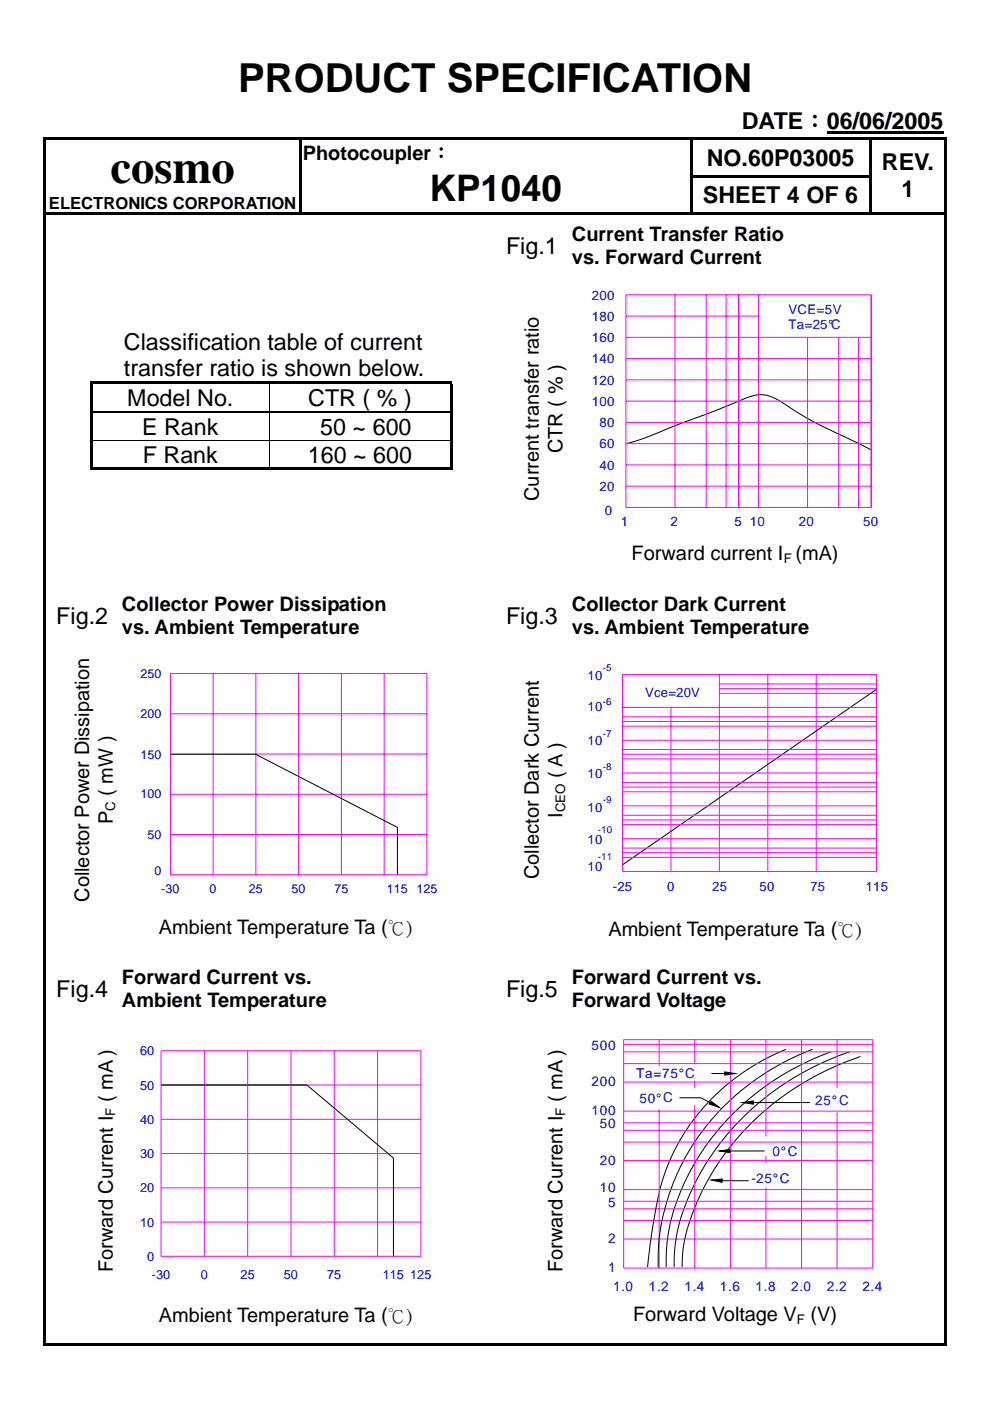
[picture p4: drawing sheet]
<svg xmlns="http://www.w3.org/2000/svg" width="210mm" height="297mm" viewBox="0 0 210 297" stroke-linecap="round" stroke-linejoin="round" font-family="sans-serif">
<g fill="#000">
<path d="M9.2 29.1h.6v.6h-.6zM9.2 29.1h191.6v.6h-191.6zM9.2 29.7h.6v7.4h-.6zM9.2 37.1h.6v.5h-.6zM63.4 29.7h.5v7.4h-.5zM63.4 37.1h.5v.5h-.5zM146.3 29.7h.5v7.4h-.5zM146.3 37.1h38.5v.5h-38.5zM175.3 27.9h24.7v.5h-24.7zM184.3 29.7h.5v7.4h-.5zM200.2 29.1h.6v.6h-.6zM200.2 29.7h.6v7.4h-.6z"/>
<path d="M200.2 37.1h.6v.5h-.6zM9.2 37.6h.6v7.5h-.6zM9.2 45.1h191.6v.5h-191.6zM9.2 45.6h.6v13h-.6zM63.4 37.6h.5v7.5h-.5zM146.3 37.6h.5v7.5h-.5zM184.3 37.6h.5v7.5h-.5zM200.2 37.6h.6v7.5h-.6zM200.2 45.6h.6v13h-.6z"/>
</g>
<path d="M121.7 59.2h68.4v55h-68.4z" fill="#fff"/>
<path d="M19.2 93.4h76.7M19.7 87.2h37.3M19.7 87.5h37.3M57 81.4v5.7M57 87.6v5.7M57 93.5v5.6M57.5 87.2h37.9M57.5 87.5h37.9M132.7 94.1l5-1.6 20.9-8.3 1.5-.4 1.4-.1 1.4 .2 1.8 .7 8 4.9 12 5.9" fill="none" stroke="#000" stroke-width=".21"/>
<g fill="none" stroke="#f0f" stroke-width=".21">
<path d="M132.7 71.5h52M132.7 76h52M132.7 62.5h52v45.1h-52zM132.7 67h28.1M143.1 62.5v45.1M149.7 62.5v45.1M153.9 62.5v45.1M156.6 62.5v45.1M160.8 62.5v45.1M171.2 71.5v36.1M177.8 71.5v36.1M182 71.5v36.1"/>
<path d="M132.7 80.5h52M132.7 85h52M132.7 89.6h52M132.7 94.1h52M132.7 98.6h52M132.7 103.1h52"/>
</g>
<g fill="#000">
<path d="M9.2 58.6h.6v.1h-.6zM200.2 58.6h.6v.1h-.6zM19.2 80.9h.5v.5h-.5zM19.2 80.9h76.7v.5h-76.7zM19.2 81.4h.5v5.7h-.5zM19.2 87.1h.5v.5h-.5zM19.2 87.6h.5v5.7h-.5zM19.2 93.5h.5v6.2h-.5zM19.2 99.1h37.8v.6h-37.8zM57 87.6h.1zM57 87.1h.5v.1h-.5zM57 87.4h.5v.2h-.5z"/>
<path d="M57 99.1h38.4v.6h-38.4zM95.4 81.4h.5v5.7h-.5zM95.4 87.1h.5v.5h-.5zM95.4 87.6h.5v5.7h-.5zM95.4 93.5h.5v6.2h-.5zM95.4 99.1h.5v.6h-.5zM9.2 58.7h.6v56h-.6zM9.2 114.7h.6v.2h-.6zM200.2 58.7h.6v56h-.6zM200.2 114.7h.6v.2h-.6zM9.2 114.9h.6v9.2h-.6zM9.2 124.1h.6v12.7h-.6z"/>
<path d="M200.2 114.9h.6v9.2h-.6zM200.2 124.1h.6v12.7h-.6z"/>
</g>
<path d="M26.4 138.9h68.3v53h-68.3z" fill="#fff"/>
<path d="M36.1 142.8h54.4v42.7h-54.4zM36.1 151.3h54.4M36.1 159.9h54.4M45.2 142.8v42.7M54.3 142.8v42.7M63.3 142.8v42.7M72.4 142.8v42.7M81.4 142.8v42.7M36.1 168.4h54.4M36.1 176.9h54.4" fill="none" stroke="#f0f" stroke-width=".21"/>
<path d="M36.1 159.9h18.1l30.1 15.5v10.1" fill="none" stroke="#000" stroke-width=".21"/>
<path d="M121.8 138.6h68.2v53.6h-68.2z" fill="#fff"/>
<g fill="none" stroke="#f0f" stroke-width=".21">
<path d="M132 150h10.3v34.8M132 143h53.8v41.8h-53.8zM132 152h53.8M132 153h53.8M132 154h53.8M132 158.9h53.8M132 157h53.8M132 159.9h53.8M142.3 150h43.5M152.5 143v41.8M152.5 145h33.3M152.5 146h33.3"/>
<path d="M152.5 147h33.3M162.8 143v41.8M173.1 143v41.8M132 160.9h53.8M132 163.9h53.8M132 165.9h53.8M132 167.9h53.8M132 166.9h53.8M132 170.9h53.8M132 172.8h53.8M132 174.8h53.8M132 173.8h53.8"/>
<path d="M132 177.8h53.8M132 179.8h53.8M132 180.8h53.8M132 181.8h53.8"/>
</g>
<path d="M185.8 146.2l-53.8 37.1" fill="none" stroke="#000" stroke-width=".21"/>
<path d="M9.2 136.8h.6v57.2h-.6zM200.2 136.8h.6v57.2h-.6zM9.2 194h.6v9.3h-.6zM9.2 203.3h.6v12.7h-.6zM200.2 194h.6v9.3h-.6zM200.2 203.3h.6v12.7h-.6z" fill="#000"/>
<path d="M27 218.5h67.1v55.2h-67.1z" fill="#fff"/>
<path d="M34.1 222.8h55.1v43.6h-55.1zM34.1 230h55.1M34.1 237.3h55.1M43.3 222.8v43.6M52.5 222.8v43.6M61.7 222.8v43.6M70.9 222.8v43.6M80.1 222.8v43.6M34.1 244.6h55.1M34.1 251.8h55.1M34.1 259.1h55.1" fill="none" stroke="#f0f" stroke-width=".21"/>
<path d="M34.1 230h31l18.3 15.5v20.9" fill="none" stroke="#000" stroke-width=".21"/>
<path d="M121.7 216h68.4v60.2h-68.4z" fill="#fff"/>
<g fill="none" stroke="#000" stroke-width=".21">
<path d="M144.1 232.7h4.5l2 1.1M150.8 233.5l1.7 1.3-2.1-.7zM150.8 227.6h2.9M153.7 227.3l2.2 .3-2.2 .3zM157.5 233.8l2.2-.4v.7zM159.7 233.8h12M166.6 222.5l-3.3 1.5-2.8 1.5-3.1 2-3.5 2.6a43.4 43.4 0 0 0-9.1 10.6 42 42 0 0 0-4.2 9.1 112.5 112.5 0 0 0-3.3 18.9M172.3 222.5l-3.2 1.3-3.1 1.5a51.5 51.5 0 0 0-17.6 15.2l-1.4 2a46.4 46.4 0 0 0-5.9 13.2 37.7 37.7 0 0 0-1.5 10.9v2.1M176.2 223l-6.1 2.6-3.5 1.9-3.3 2.1a52.9 52.9 0 0 0-18.1 21l-.7 1.5a37.2 37.2 0 0 0-3.2 13.6l-.1 3M180.2 223l-3.8 1.4a58.2 58.2 0 0 0-22.1 16l-2.4 3.1-2.6 3.9a40.4 40.4 0 0 0-6.3 18.9l-.1 2.4M182.4 224l-2.5 .9a66.2 66.2 0 0 0-10.6 5.3l-.3 .2a57.8 57.8 0 0 0-10.7 8.7l-1.5 1.6a52.6 52.6 0 0 0-9 14.2l-1.1 2.7-1.3 4.4-.7 3.7-.1 3M150.8 250.2l2.3-.2v.7z"/>
<path d="M152.5 244l2.3-.3v.7zM153.1 250.3h5.6M154.8 244h7.3"/>
</g>
<g fill="none" stroke="#f0f" stroke-width=".21">
<path d="M132.2 220.4h52.8v48.5h-52.8zM132.2 239.6h52.8M132.2 238.1h52.8M132.2 235.6h52.8M132.2 229.4h52.8M132.2 225.5h52.8M132.2 223h52.8M132.2 221.4h52.8M139.8 220.4v5.7M139.8 235.3v33.6M147.3 220.4v5.2M147.3 229.2v1.5"/>
<path d="M147.3 234.3v34.6M154.9 220.4v48.5M162.4 220.4v20.6M169.9 220.4v48.5M177.5 220.4v10.3M177.5 235.8v33.1M132.2 258.8h52.8M132.2 256.3h52.8M132.2 254.7h52.8M132.2 252.2h52.8M132.2 246.1h52.8M132.2 242.1h52.8"/>
<path d="M162.4 245.1v1.5M162.4 251.7v17.2M132.2 262.7h52.8"/>
</g>
<path d="M150.8 233.5l1.7 1.3-2.1-.7zM153.7 227.3l2.2 .3-2.2 .3zM157.5 233.8l2.2-.4v.7zM150.8 250.2l2.3-.2v.7zM152.5 244l2.3-.3v.7z" fill="#000"/>
<path d="M9.2 216h.6v60.2h-.6zM200.2 216h.6v60.2h-.6zM9.2 276.2h.6v9h-.6zM9.2 284.7h16.2v.5h-16.2zM25.1 284.7h70.6v.5h-70.6zM95.5 284.7h9.3v.5h-9.3zM104.6 284.7h16.2v.5h-16.2zM120.5 284.7h70.5v.5h-70.5zM190.7 284.7h9.5v.5h-9.5zM200.2 276.2h.6v9h-.6zM200.2 284.7h.6v.5h-.6z" fill="#000"/>
<text font-size="9.9" x="23.4" y="38.9">cosmo</text>
<text font-size="8.5" x="50.5" y="19.4">PRODUCT SPECIFICATION</text>
<text font-size="7.8" x="91.1" y="42.6">KP1040</text>
<g font-size="4.9">
<text x="157.3" y="27.4">DATE：06/06/2005</text>
<text x="149.8" y="35.1">NO.60P03005</text>
<text x="187" y="36">REV.</text>
<text x="191.1" y="41.7">1</text>
<text x="149" y="43.1">SHEET 4 OF 6</text>
<text x="107.3" y="53.8">Fig.1</text>
<text x="26.3" y="74.1">Classification table of current</text>
<text x="26.3" y="79.8">transfer ratio is shown below.</text>
<text x="27" y="86">Model No.</text>
<text x="65.4" y="86">CTR ( % )</text>
<text x="30.1" y="92.2">E Rank</text>
<text x="67.9" y="92.2">50 ~ 600</text>
<text x="30.3" y="98.1">F Rank</text>
<text x="65.3" y="98.1">160 ~ 600</text>
<text x="11.9" y="132.2">Fig.2</text>
<text x="107.3" y="132.2">Fig.3</text>
<text x="11.9" y="211.4">Fig.4</text>
<text x="107.3" y="211.4">Fig.5</text>
</g>
<g font-size="4.2">
<text x="64.2" y="33.9">Photocoupler：</text>
<text x="121.3" y="51.1">Current Transfer Ratio</text>
<text x="121.3" y="56">vs. Forward Current</text>
<text x="119.3" y="96.1" transform="rotate(-90 119.3 96.1)">CTR ( % )</text>
<text x="114.3" y="106.2" transform="rotate(-90 114.3 106.2)">Current transfer ratio</text>
<text x="133.9" y="118.8">Forward current I (mA)</text>
<text x="25.9" y="129.5">Collector Power Dissipation</text>
<text x="121.3" y="129.5">Collector Dark Current</text>
<text x="25.9" y="134.4">vs. Ambient Temperature</text>
<text x="121.3" y="134.4">vs. Ambient Temperature</text>
<text x="119.3" y="164.9" transform="rotate(-90 119.3 164.9)">( A )</text>
<text x="23.9" y="168.7" transform="rotate(-90 23.9 168.7)">( mW )</text>
<text x="119.3" y="173.4" transform="rotate(-90 119.3 173.4)">I</text>
<text x="23.9" y="174.8" transform="rotate(-90 23.9 174.8)">P</text>
<text x="18.9" y="191.2" transform="rotate(-90 18.9 191.2)">Collector Power Dissipation</text>
<text x="114.3" y="186.4" transform="rotate(-90 114.3 186.4)">Collector Dark Current</text>
<text x="33.7" y="198">Ambient Temperature Ta (℃)</text>
<text x="129" y="198.4">Ambient Temperature Ta (℃)</text>
<text x="25.9" y="208.7">Forward Current vs.</text>
<text x="121.3" y="208.7">Forward Current vs.</text>
<text x="25.9" y="213.6">Ambient Temperature</text>
<text x="121.3" y="213.6">Forward Voltage</text>
<text x="23.9" y="269.8" transform="rotate(-90 23.9 269.8)">Forward Current I ( mA )</text>
<text x="119.3" y="269.8" transform="rotate(-90 119.3 269.8)">Forward Current I ( mA )</text>
<text x="33.7" y="280.2">Ambient Temperature Ta (℃)</text>
<text x="134.2" y="280.1">Forward Voltage V (V)</text>
</g>
<text font-size="3.5" x="10.4" y="44.3">ELECTRONICS CORPORATION</text>
<g font-size="2.9" fill="#00f">
<text x="125.4" y="222.6">500</text>
<text x="125.4" y="230.3">200</text>
<text x="134.9" y="228.6">Ta=75°C</text>
<text x="135.6" y="233.8">50°C</text>
<text x="125.4" y="236.4">100</text>
<text x="127.2" y="239.2">50</text>
<text x="172.8" y="234.3">25°C</text>
<text x="163.8" y="245.1">0°C</text>
<text x="127.2" y="246.9">20</text>
<text x="159.3" y="250.7">-25°C</text>
<text x="127.2" y="252.8">10</text>
<text x="128.9" y="255.8">5</text>
<text x="128.9" y="263.5">2</text>
<text x="128.9" y="269.7">1</text>
<text x="130" y="273.7">1.0</text>
<text x="137.6" y="273.7">1.2</text>
<text x="145.1" y="273.7">1.4</text>
<text x="152.7" y="273.7">1.6</text>
<text x="160.2" y="273.7">1.8</text>
<text x="167.7" y="273.7">2.0</text>
<text x="175.3" y="273.7">2.2</text>
<text x="182.8" y="273.7">2.4</text>
</g>
<g font-size="2.8" fill="#00f">
<text x="125.5" y="63.5">200</text>
<text x="125.5" y="68">180</text>
<text x="167.2" y="69.7">Ta=25°C</text>
<text x="167.2" y="66.5">VCE=5V</text>
<text x="125.5" y="77">140</text>
<text x="125.5" y="72.5">160</text>
<text x="125.5" y="81.5">120</text>
<text x="125.5" y="86">100</text>
<text x="127.1" y="95.1">60</text>
<text x="127.1" y="90.6">80</text>
<text x="127.1" y="99.6">40</text>
<text x="127.1" y="104.1">20</text>
<text x="128.2" y="109.1">0</text>
<text x="131.7" y="111.6">1</text>
<text x="142.1" y="111.6">2</text>
<text x="155.8" y="111.6">5</text>
<text x="159" y="111.6">10</text>
<text x="169.4" y="111.6">20</text>
<text x="183" y="111.5">50</text>
<text x="124.6" y="144.2">10</text>
<text x="136.8" y="147.8">Vce=20V</text>
<text x="124.6" y="150.8">10</text>
<text x="124.6" y="157.9">10</text>
<text x="124.6" y="165">10</text>
<text x="124.6" y="172.1">10</text>
<text x="124.6" y="178.9">10</text>
<text x="124.6" y="184.6">10</text>
<text x="129.9" y="188.9">-25</text>
<text x="141.4" y="188.9">0</text>
<text x="151" y="188.9">25</text>
<text x="161.1" y="188.9">50</text>
<text x="171.8" y="188.9">75</text>
<text x="183.6" y="188.9">115</text>
</g>
<g font-size="2.8">
<text x="166.2" y="119.3">F</text>
<text x="24.4" y="171.9" transform="rotate(-90 24.4 171.9)">C</text>
<text x="119.8" y="172.2" transform="rotate(-90 119.8 172.2)">CEO</text>
<text x="24.4" y="236.6" transform="rotate(-90 24.4 236.6)">F</text>
<text x="119.8" y="236.6" transform="rotate(-90 119.8 236.6)">F</text>
<text x="169" y="280.7">F</text>
</g>
<g font-size="2.7" fill="#00f">
<text x="29.7" y="223.8">60</text>
<text x="29.7" y="231">50</text>
<text x="29.7" y="238.3">40</text>
<text x="29.7" y="245.5">30</text>
<text x="29.7" y="252.8">20</text>
<text x="29.7" y="260.1">10</text>
<text x="31.2" y="267.3">0</text>
<text x="32.2" y="271.2">-30</text>
<text x="42.6" y="271.2">0</text>
<text x="51" y="271.2">25</text>
<text x="60.2" y="271.2">50</text>
<text x="69.4" y="271.2">75</text>
<text x="81.2" y="271.2">115</text>
<text x="87" y="271.2">125</text>
</g>
<g font-size="2.6" fill="#00f">
<text x="29.8" y="143.8">250</text>
<text x="29.8" y="152.3">200</text>
<text x="29.8" y="160.9">150</text>
<text x="29.8" y="169.3">100</text>
<text x="31.3" y="177.8">50</text>
<text x="32.7" y="185.5">0</text>
<text x="34.2" y="189.3">-30</text>
<text x="44.5" y="189.3">0</text>
<text x="52.8" y="189.3">25</text>
<text x="61.8" y="189.3">50</text>
<text x="70.9" y="189.2">75</text>
<text x="82" y="189.3">115</text>
<text x="88.3" y="189.3">125</text>
</g>
<g font-size="2.1" fill="#00f">
<text x="127.8" y="142.3">-5</text>
<text x="127.8" y="149.5">-6</text>
<text x="127.8" y="156.4">-7</text>
<text x="127.8" y="163.2">-8</text>
<text x="127.8" y="170.3">-9</text>
<text x="126.8" y="176.5">-10</text>
<text x="126.8" y="182.3">-11</text>
</g>
</svg>
